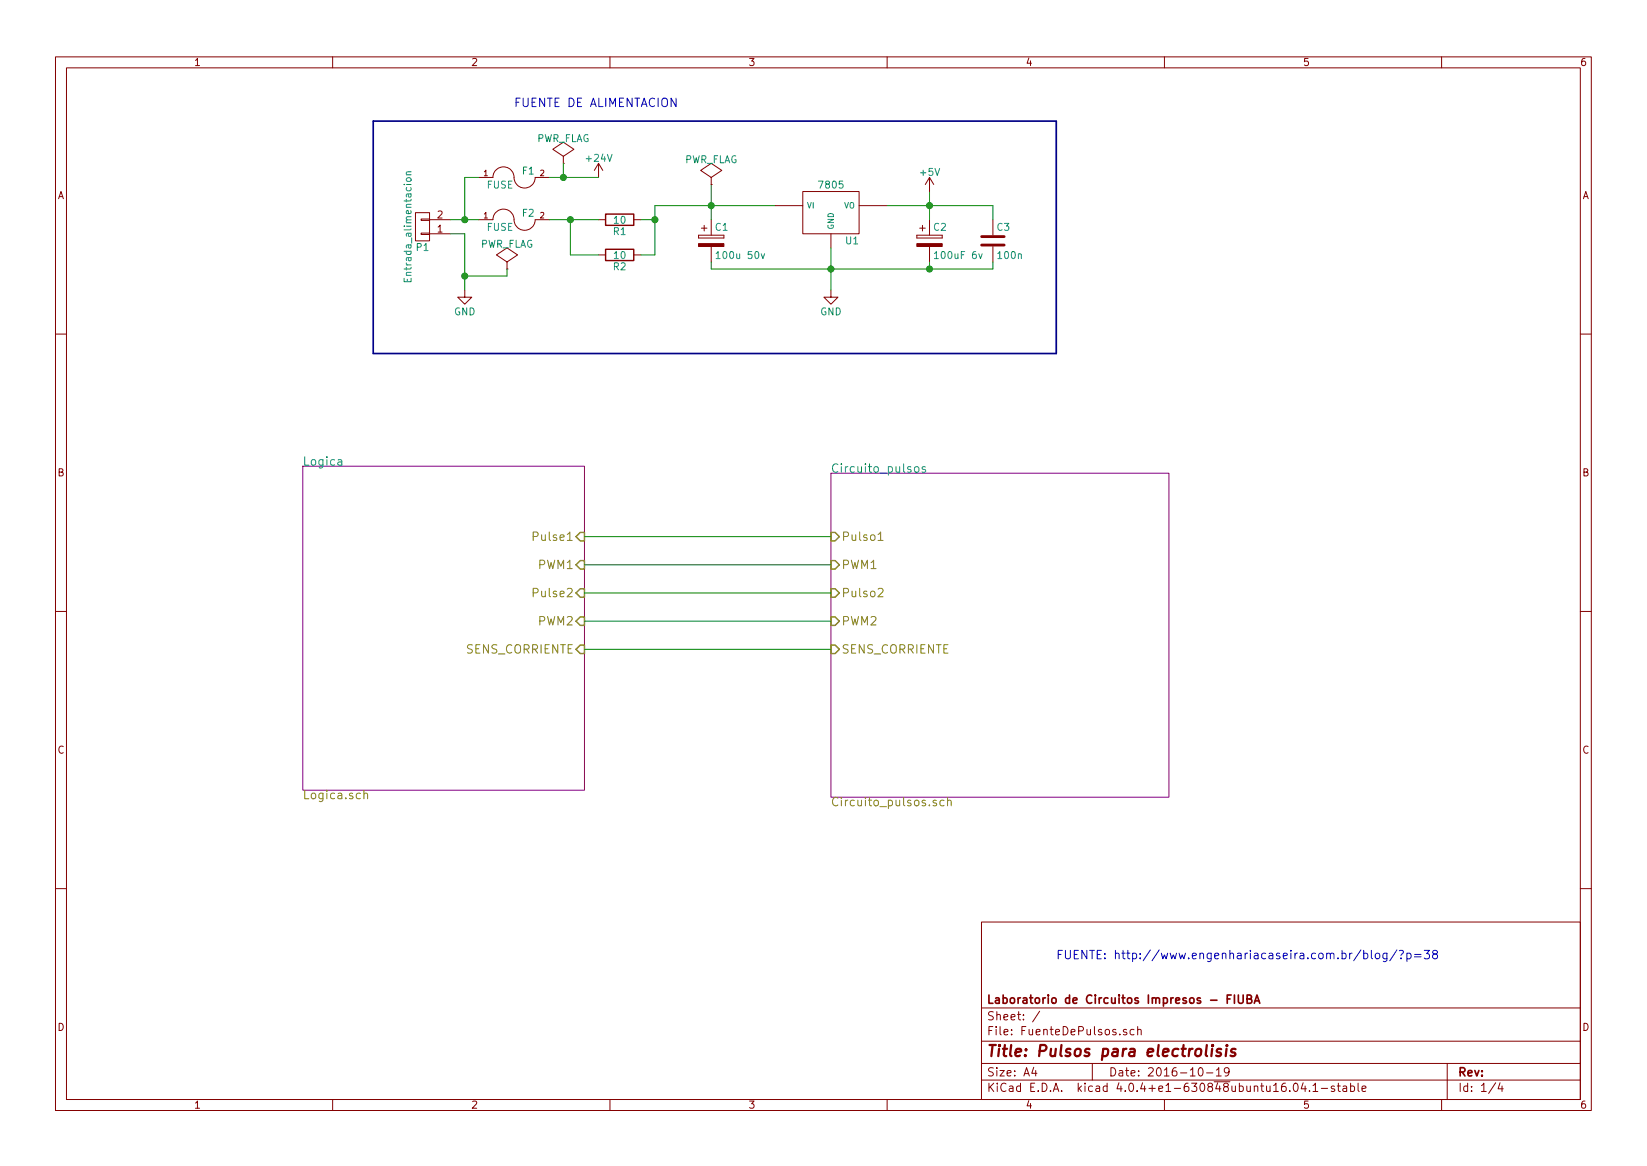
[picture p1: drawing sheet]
<svg xmlns="http://www.w3.org/2000/svg" width="297mm" height="210mm" viewBox="0 0 297 210" stroke-linecap="round" stroke-linejoin="round" font-family="sans-serif">
<g fill="none" stroke="#840000" stroke-width=".18">
<path d="M10 10.3h277v189.9h-277zM12 12.2h273v186.1h-273zM60 10.3v1.9M110 10.3v1.9M160 10.3v1.9M210 10.3v1.9M260 10.3v1.9M74.9 38.3h2.6v5.1h-2.6zM75.9 39.5h1.6v.2h-1.6zM77.5 39.6h3.8M86.4 32h2.5a1.93 1.93 0 0 1 2.1-1.9 1.93 1.93 0 0 1 1.7 2.2 1.91 1.91 0 0 0 2.1 1.6 1.91 1.91 0 0 0 1.7-1.9h2.6M86.4 39.6h2.5a1.93 1.93 0 0 1 2.1-1.9 1.93 1.93 0 0 1 1.7 2.2 1.91 1.91 0 0 0 2.1 1.6 1.91 1.91 0 0 0 1.7-1.9h2.6"/>
<path d="M101.6 29.5h.1M101.6 28.2l1.9-1.3-1.9-1.3-1.9 1.3 1.9 1.3v1.3M107.9 39.6h1.3M107.9 29.5l-.7 1.2M107.9 29.5v2.5M107.9 29.5l.8 1.2M114.3 39.6h1.3M128.3 33.3h.1M128.3 32l1.9-1.3-1.9-1.2-1.9 1.2 1.9 1.3v1.3M128.3 39.6v2.8M139.7 37.1h5.1M144.8 34.5h10.1v7.7h-10.1z"/>
<path d="M154.9 37.1h5.1M167.6 32v2.5M167.6 39.6v2.8M167.6 32l-.7 1.3M167.6 32l.8 1.3M179.1 39.6v2.8M75.9 42h1.6v.3h-1.6zM77.5 42.2h3.8M83.8 52.3v1.3h1.3l-1.3 1.3-1.3-1.3h1.3M91.4 48.5h.1M91.4 47.2l1.9-1.2-1.9-1.3-1.9 1.3 1.9 1.2v1.3M107.9 46h1.3"/>
<path d="M114.3 46h1.3M126 42.4v.5zM126 42.9h4.6zM126 42.4h4.6zM126.5 41.1h1M127 40.6v1.1M128.3 44.4v2.8M130.6 42.4v.5zM149.9 52.3v1.3h1.2l-1.2 1.3-1.3-1.3h1.3M149.9 42.2v2.5M165.4 42.4v.5zM165.4 42.9h4.5z"/>
<path d="M165.4 42.4h4.5zM165.9 41.1h1M166.4 40.6v1.1M167.6 44.4v2.8M169.9 42.4v.5zM179.1 44.4v2.8M10 60.2h2M285 60.2h2M10 110.3h2M285 110.3h2M10 160.2h2M177 166.3h108v32h-108z"/>
<path d="M285 160.2h2M60 198.3v1.9M110 198.3v1.9M160 198.3v1.9M177 194.8h108M177 191.8h108M177 187.8h108M177 181.8h108M186.4 192.5l-.3 1h.9M186.8 193v1M187.5 182.3l-1.3 2M197 191.8v3"/>
<path d="M203.2 185.7a.37 .37 0 0 0-.6 .1l.1 .2 .5 .2 .1 .1-.3 .3-.4-.1M204.5 185.7l-.4-.1-.3 .3 .1 .6 .2 .1 .4-.1M205.2 185.7l.2-.1 .4 .1v.9M205.2 185.1v1.5M210 198.3v1.9M216.3 192.7l.2-.2a.81 .81 0 0 1 .6 .6 .81 .81 0 0 1-.3 .8l-.2 .1a.79 .79 0 0 1-.3-1.3zM217.6 193.5h1.1M219.4 193l.4-.5v1.5M219.4 194h.8M221.7 193.2l-.3 .3h-.3l-.3-.3v-.4l.2-.2 .4-.1 .2 .2a1.19 1.19 0 0 1-.2 1.2l-.4 .1M233.4 195.5l.2-.2a.81 .81 0 0 1 .6 .6 .81 .81 0 0 1-.3 .8l-.1 .1a.79 .79 0 0 1-.4-1.3zM235 195.2l-.3 1.1h.9"/>
<path d="M235.4 195.8v1M236.2 196.7v.1M236.8 195.8l.4-.5v1.5M236.8 196.8h.9M238.3 196.3h1.1M240.7 195.9a.37 .37 0 0 0-.6 .1l.1 .3 .5 .1v.1l-.2 .3-.4-.1M241.2 195.8h.5M241.4 195.3v1.3l.3 .2M242.2 195.9h.6l.1 .9M242.9 196.2l-.5 .1-.2 .2 .2 .3 .5-.1M243.6 195.9l.4-.1 .3 .3-.1 .6h-.6M243.6 195.3v1.5"/>
<path d="M244.9 195.3v1.3l.2 .2M245.6 196.3l.8-.1-.1-.3-.4-.1-.3 .2 .1 .7h.6M260 198.3v1.9M261 191.8v6.5M269.7 195.2l-1.2 2M270.5 195.2l-.3 1.1h.9M270.9 195.8v1"/>
</g>
<path d="M218.6 189.1l-.1 1.3M218.7 188.4v.2l.1-.1-.1-.1v.2M220.2 189.2l-.4-.1-.4 .4 .3 .3 .4 .1 .1 .3-.1 .1-.2 .1-.6-.1M221.2 189.1l-.1 1.3M221.3 188.4v.2l.1-.1-.1-.1v.2M222.8 189.2l-.4-.1-.4 .4 .3 .3 .4 .1 .1 .3-.1 .1-.2 .1-.6-.1" fill="none" stroke="#840000" stroke-width=".41"/>
<path d="M222 179.4h-.7v1.5M222.6 179.4v1.5M223.3 179.4v1.2l.3 .3h.3l.3-.3v-1.2M221.3 180.1h.5M224.9 180.1l.7-.1 .1-.3-.3-.3h-.5v1.5h.6l.3-.3a.41 .41 0 0 0-.4-.5M226.2 180.9l.5-1.5 .5 1.5M226.3 180.5h.8" fill="none" stroke="#840000" stroke-width=".3"/>
<g fill="none" stroke="#008484" stroke-width=".18">
<path d="M73.3 31.5h.8M73.4 32.2l.5-.2 .2 .5-.2 .2h-.4l-.2-.2zM74.1 31h-.7l-.1 .3 .1 .2M72.9 50.2v.6h1.2v-.6M73.5 50.4v.4M129.2 45.7l.3-.3v1.2M129.2 46.6h.7M137.3 45.8l.3 .8 .3-.8M168.5 45.7l.4-.3v1.2M168.5 46.6h.7M176.5 45.8l.3 .8 .3-.8M61 83h.6v.9"/>
<path d="M61.6 83.2l-.5 .1a.3 .3 0 0 0-.2 .3 .3 .3 0 0 0 .2 .3l.5-.1M165 84.3l.2-.2 .5 .2v.6l-.1 .2-.4 .1-.2-.2zM166.9 84.2l-.4-.1-.2 .3 .1 .2 .5 .1v.4h-.6"/>
</g>
<path d="M109.2 38.6h5.1v2h-5.1zM109.2 45h5.1v2h-5.1z" fill="none" stroke="#840000" stroke-width=".25"/>
<g fill="#840000" stroke="#840000" stroke-width=".18">
<path d="M126 43.9h4.6v.5h-4.6z"/>
<path d="M165.4 43.9h4.5v.5h-4.5z"/>
</g>
<path d="M177 44.2h4.1M177 42.7h4.1" fill="none" stroke="#840000" stroke-width=".51"/>
<g fill="none" stroke="#008400" stroke-width=".18">
<path d="M81.3 39.6h5.1M86.4 32h-2.6v7.6M99.1 39.6h8.8M99.1 32h8.8M101.6 29.5v2.5M102.9 39.6v6.4h5M115.6 39.6h2.5M128.3 33.3v6.3M139.7 37.1h-21.6v8.9h-2.5M160 37.1h19.1v2.5M167.6 34.5v5.1M81.3 42.2h2.5v10.1"/>
<path d="M91.4 48.5v1.3h-7.6M128.3 47.2v1.3h50.8v-1.3M149.9 44.7v7.6M167.6 47.2v1.3M105.4 96.8h44.5M105.4 101.8h44.5M105.4 106.9h44.5M105.4 112h44.5M105.4 117.1h44.5"/>
</g>
<g fill="#008400" stroke="#008400" stroke-width=".25">
<circle cx="167.6" cy="37.1" r=".51"/>
<circle cx="118.1" cy="39.6" r=".51"/>
<circle cx="128.3" cy="37.1" r=".51"/>
<circle cx="102.9" cy="39.6" r=".51"/>
<circle cx="83.8" cy="39.6" r=".51"/>
<circle cx="167.6" cy="48.5" r=".51"/>
<circle cx="149.9" cy="48.5" r=".51"/>
<circle cx="83.8" cy="49.8" r=".51"/>
<circle cx="101.6" cy="32" r=".51"/>
</g>
<path d="M54.6 84.1h50.8v58.4h-50.8zM149.9 85.3h60.9v58.5h-60.9z" fill="none" stroke="#840084" stroke-width=".18"/>
<path d="M158.4 96.4l.4-.5v1.6M158.4 97.5h.9M158.4 106.2l.6-.1 .2 .1 .1 .3-.1 .3-.9 .8h1M65.6 143.2l.1-.1a.36 .36 0 0 1 .6 .2v.7M65.6 142.5v1.5M168.9 144.4l-.4-.1-.2 .2 .1 .2 .5 .2v.3h-.6M170.3 144.4l-.5-.1-.3 .3v.4l.2 .2h.6M170.9 144.4h.1a.36 .36 0 0 1 .6 .1v.8M170.9 143.8v1.5" fill="none" stroke="#848400" stroke-width=".18"/>
<path d="M104.6 96h.8v1.5h-.8l-.7-.7zM149.9 96h.7l.8 .8-.8 .7h-.7zM104.6 101.1h.8v1.5h-.8l-.7-.8zM104.6 111.2h.8v1.6h-.8l-.7-.8zM104.6 106.2h.8v1.5h-.8l-.7-.8zM104.6 116.3h.8v1.6h-.8l-.7-.8zM149.9 101.1h.7l.8 .7-.8 .8h-.7zM149.9 106.2h.7l.8 .7-.8 .8h-.7zM149.9 111.2h.7l.8 .8-.8 .8h-.7zM149.9 116.3h.7l.8 .8-.8 .8h-.7z" fill="none" stroke="#848400" stroke-width=".25"/>
<g fill="none" stroke="#0000c2" stroke-width=".18">
<path d="M121.9 17.7v1.5l-.9-1.5v1.5M247.3 171.4v1.3l.2 .2M248.1 172l.2-.1 .5 .1v.6l-.1 .2-.4 .1-.2-.2zM250.1 171.9v1.2l-.2 .3-.4-.1M250.1 172l-.4-.1-.3 .3v.4l.2 .2h.5M251.9 171.3l-1.3 1.9M252.4 171.4h.5a.39 .39 0 0 1 .2 .4 .39 .39 0 0 1-.3 .3l-.1 .2M252.7 172.7v.2M253.7 172l.5-.1 .3 .3v.4l-.2 .2h-.6M253.7 171.9v1.5M255.1 172.1h1.2M255.1 172.5h1.2"/>
<path d="M256.9 171.4h.9l-.5 .6h.4l.1 .2-.1 .5-.2 .2h-.4l-.2-.2M258.7 172l-.3-.3v-.2l.3-.1h.4l.2 .3-.1 .2-.7 .2-.1 .2v.3l.3 .3h.3l.3-.3v-.3l-.3-.3"/>
</g>
<path d="M67.3 21.8h123.2v41.9h-123.2z" fill="none" stroke="#000084" stroke-width=".3"/>
<text font-size="2.8" fill="#840000" x="178" y="190.5">Title: Pulsos para electrolisis</text>
<g font-size="2.1" fill="#0000c2">
<text x="92.7" y="19.3">FUENTE DE ALIMENTACION</text>
<text x="190.5" y="173">FUENTE: http://www.engenhariacaseira.com.br/blog/?p=38</text>
</g>
<g font-size="2.1" fill="#008484">
<text x="54.6" y="84">Logica</text>
<text x="149.9" y="85.2">Circuito_pulsos</text>
</g>
<g font-size="2.1" fill="#848400">
<text x="96.6" y="97.5">Pulse1</text>
<text x="151.8" y="97.5">Pulso1</text>
<text x="96.6" y="107.7">Pulse2</text>
<text x="97.1" y="102.6">PWM1</text>
<text x="151.8" y="102.6">PWM1</text>
<text x="151.8" y="107.7">Pulso2</text>
<text x="97.1" y="112.8">PWM2</text>
<text x="151.8" y="112.8">PWM2</text>
<text x="84" y="117.9">SENS_CORRIENTE</text>
<text x="151.8" y="117.9">SENS_CORRIENTE</text>
<text x="54.6" y="144.1">Logica.sch</text>
<text x="149.9" y="145.4">Circuito_pulsos.sch</text>
</g>
<g font-size="2.1" fill="#840000">
<text x="178" y="184">Sheet: /</text>
<text x="178" y="181">Laboratorio de Circuitos Impresos - FIUBA</text>
<text x="178" y="186.7">File: FuenteDePulsos.sch</text>
<text x="178" y="196.9">KiCad E.D.A. kicad 4.0.4+e1-630848ubuntu16.04.1-stable</text>
<text x="178" y="194.1">Size: A4</text>
<text x="200" y="194.1">Date: 2016-10-19</text>
<text x="263" y="194.1">Rev:</text>
<text x="263" y="196.9">Id: 1/4</text>
</g>
<g font-size="1.8" fill="#840000">
<text x="35" y="11.9">1</text>
<text x="85" y="11.9">2</text>
<text x="135" y="11.9">3</text>
<text x="185" y="11.9">4</text>
<text x="235" y="11.9">5</text>
<text x="285" y="11.9">6</text>
<text x="10.4" y="35.9">A</text>
<text x="285.4" y="35.9">A</text>
<text x="78.9" y="41.9">1</text>
<text x="78.9" y="39.4">2</text>
<text x="10.4" y="85.9">B</text>
<text x="285.4" y="85.9">B</text>
<text x="10.4" y="135.9">C</text>
<text x="285.4" y="135.9">C</text>
<text x="10.4" y="185.9">D</text>
<text x="285.4" y="185.9">D</text>
<text x="35" y="199.9">1</text>
<text x="85" y="199.9">2</text>
<text x="135" y="199.9">3</text>
<text x="185" y="199.9">4</text>
<text x="235" y="199.9">5</text>
<text x="285" y="199.9">6</text>
</g>
<g font-size="1.8" fill="#008484">
<text x="96.6" y="25.6">PWR_FLAG</text>
<text x="105.9" y="29.2">+24V</text>
<text x="123.3" y="29.4">PWR_FLAG</text>
<text x="87.8" y="34">FUSE</text>
<text x="94.2" y="31.4">F1</text>
<text x="147.9" y="34">7805</text>
<text x="166" y="31.7">+5V</text>
<text x="87.8" y="41.6">FUSE</text>
<text x="94.2" y="39.1">F2</text>
<text x="110.8" y="40.3">10</text>
<text x="129" y="41.6">C1</text>
<text x="168.4" y="41.6">C2</text>
<text x="179.8" y="41.6">C3</text>
<text x="75.1" y="45.2">P1</text>
<text x="86.5" y="44.6">PWR_FLAG</text>
<text x="110.6" y="42.4">R1</text>
<text x="110.8" y="46.7">10</text>
<text x="129.7" y="46.7">100u 50v</text>
<text x="152.6" y="44">U1</text>
<text x="169" y="46.7">100uF 6v</text>
<text x="180.1" y="46.7">100n</text>
<text x="74.2" y="50.1" transform="rotate(-90 74.2 50.1)">Entrada_alimentacion</text>
<text x="110.6" y="48.7">R2</text>
<text x="81.9" y="56.8">GND</text>
<text x="147.9" y="56.8">GND</text>
</g>
<g font-size="1.4" fill="#840000">
<text x="87.2" y="31.7">1</text>
<text x="97.4" y="31.7">2</text>
<text x="87.2" y="39.4">1</text>
<text x="97.4" y="39.4">2</text>
</g>
<g font-size="1.4" fill="#008484">
<text x="145.5" y="37.6">VI</text>
<text x="150.4" y="41.4" transform="rotate(-90 150.4 41.4)">GND</text>
<text x="152.1" y="37.6">VO</text>
</g>
</svg>
